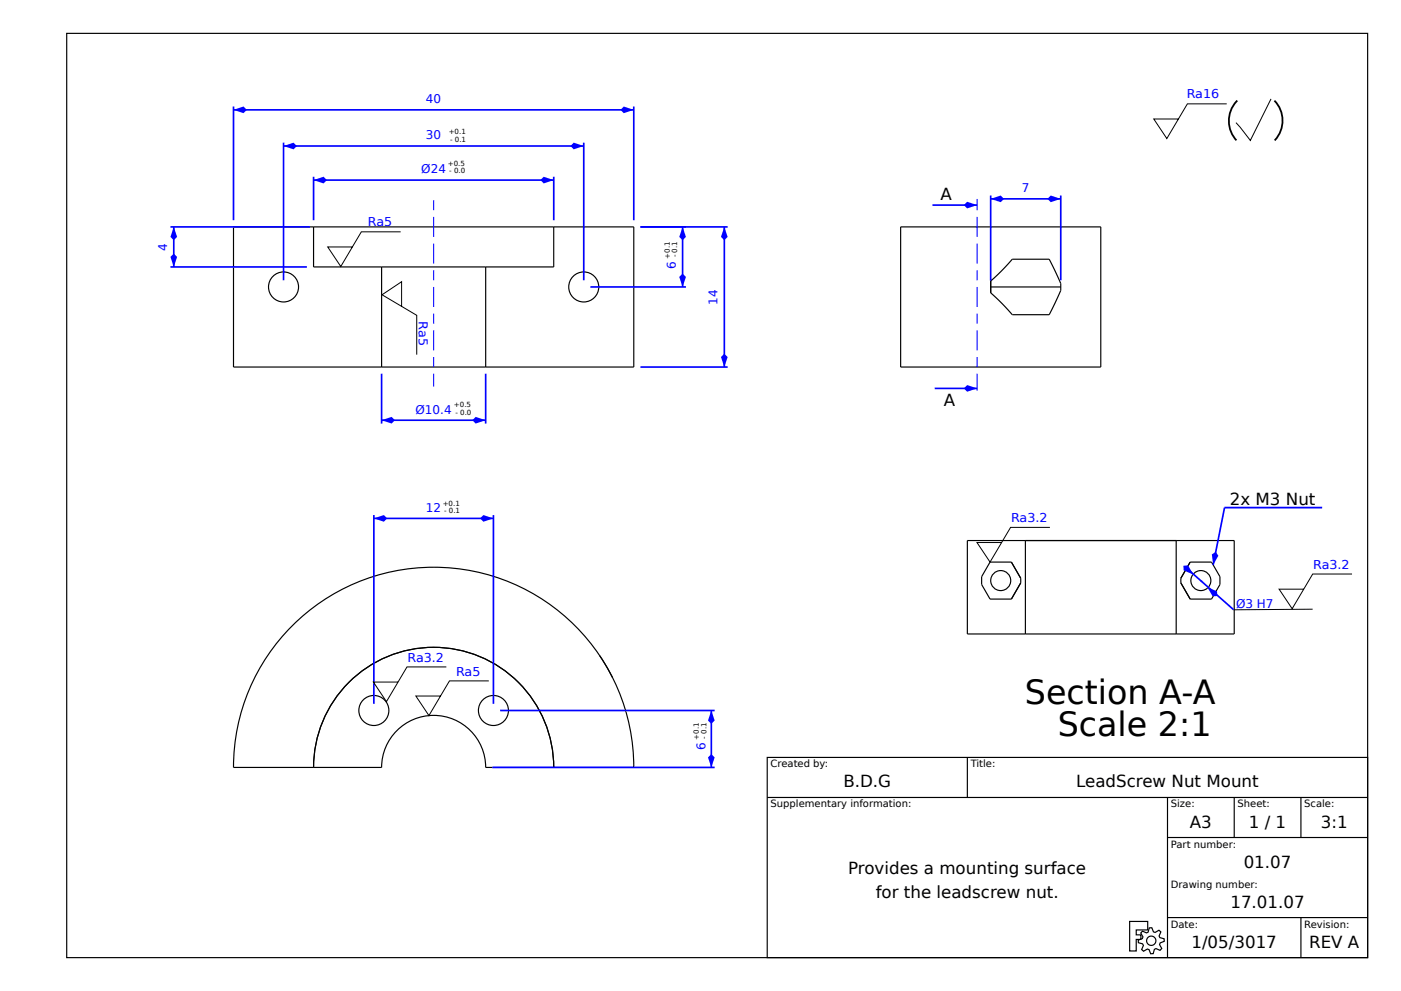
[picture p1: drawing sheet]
<svg xmlns="http://www.w3.org/2000/svg" width="420mm" height="297mm" viewBox="0 0 420 297" stroke-linecap="round" stroke-linejoin="round" font-family="sans-serif">
<g fill="none" stroke="#000" stroke-width=".35">
<path d="M20 10h390v277h-390zM70 68h120v42h-120zM94 68v12h72v-12M270 68h60v42h-60zM303.5 77.7h11l2.8 5.7a4.4 4.4 0 0 1 .2 4.7l-3 6.2h-11l-3.2-3.4-3.3-3.1v-3.6l3.3-3.1zM114.4 80v30M145.6 80v30M297 86h21M87.6 187.6a60 60 0 0 1 65.4-13 60 60 0 0 1 37 55.4h-44.4a15.6 15.6 0 0 0-15.6-15.6 15.6 15.6 0 0 0-15.6 15.6h-44.4a59.8 59.8 0 0 1 17.6-42.4zM179.8 196.5l3.8 6.5M94 230a36 36 0 0 1 36-36 36 36 0 0 1 36 36M230 227h180v60h-180z"/>
<path d="M230 239h180M290 227v12M350 239v48M370 239v12M390 239v12M350 251h60M338.7 276.2h5.4v2.5h-3.5v1.5h1.4v1.3h-1.4v3.5h-1.9zM342.5 279.1l1.2 .5 .5-.2 .3-1.3 .8-.1 .5 1.3 .5 .2 1.1-.7 .6 .5-.5 1.2 .2 .5 1.3 .3v.8l-1.2 .5-.2 .5 .7 1.2-.5 .5-1.3-.5-.4 .2-.4 1.3h-.7l-.5-1.2-.5-.2-1.2 .7-.6-.5 .6-1.2-.3-.5-1.2-.4-.1-.7 1.3-.5 .1-.5-.6-1.2zM350 275h60M390 275v12"/>
<circle cx="85" cy="86" r="4.5"/>
<circle cx="175" cy="86" r="4.5"/>
<circle cx="112.1" cy="212.9" r="4.5"/>
<circle cx="147.9" cy="212.9" r="4.5"/>
<circle cx="345.1" cy="281.9" r="1.4"/>
</g>
<path d="M114.4 112v14.9M145.6 112v14.9M114.4 125.9h31.2" fill="none" stroke="#00f" stroke-width=".5"/>
<g fill="#00f">
<path d="M142.6 124.9l3 1-3 1-1-1z"/>
<path d="M114.4 125.9l3-1 1 1-1 1z"/>
</g>
<path d="M94 53v13M94 54h72M166 53v13" fill="none" stroke="#00f" stroke-width=".5"/>
<g fill="#00f">
<path d="M162 54l1-1 3 1-3 1z"/>
<path d="M94 54l3-1 1 1-1 1z"/>
</g>
<path d="M130 60v3M130 65v6M130 73v6M130 81v3M130 86v6M130 94v3M130 99v6M130 107v3M130 112v3.9" fill="none" stroke="#00f" stroke-width=".32"/>
<path d="M85 42.8v41.2M85 43.8h90M175 42.8v41.2" fill="none" stroke="#00f" stroke-width=".5"/>
<g fill="#00f">
<path d="M171 43.8l1-1 3 1-3 1z"/>
<path d="M85 43.8l3-1 1 1-1 1z"/>
</g>
<path d="M70 31.9v34.1M70 32.9h120M190 31.9v34.1" fill="none" stroke="#00f" stroke-width=".5"/>
<g fill="#00f">
<path d="M186 32.9l1-1 3 1-3 1z"/>
<path d="M70 32.9l3-1 1 1-1 1z"/>
</g>
<path d="M192 68h13.6M204.6 68v18M177 86h28.6" fill="none" stroke="#00f" stroke-width=".5"/>
<g fill="#00f">
<path d="M204.6 68l1 3-1 1-1-1z"/>
<path d="M204.6 82l1 1-1 3-1-3z"/>
</g>
<path d="M192 68h26.1M217.1 68v42M192 110h26.1" fill="none" stroke="#00f" stroke-width=".5"/>
<g fill="#00f">
<path d="M216.1 107l1-1 1 1-1 3z"/>
<path d="M217.1 68l1 3-1 1-1-1z"/>
</g>
<path d="M51.1 68h41.8M52.1 68v12M51.1 80h40.9" fill="none" stroke="#00f" stroke-width=".5"/>
<g fill="#00f">
<path d="M52.1 68l1 3-1 1-1-1z"/>
<path d="M52.1 76l1 1-1 3-1-3z"/>
</g>
<path d="M112.1 154.4v56.5M112.1 155.4h35.8M147.9 154.4v56.5" fill="none" stroke="#00f" stroke-width=".5"/>
<g fill="#00f">
<path d="M143.9 155.4l1-1 3 1-3 1z"/>
<path d="M112.1 155.4l3-1 1 1-1 1z"/>
</g>
<path d="M367.7 31.1h-11.7l-6.2 10.4-3.9-5.8h7.4M381 29.6l-6.2 12.5-4.3-5.3" fill="none" stroke="#000" stroke-width=".3"/>
<path d="M370.7 30.4a8.1 8.1 0 0 1 10.7-.8 8.1 8.1 0 0 1 2.1 10.6 8 8 0 0 1-10.1 3.7 8 8 0 0 1-4.8-9.7 8.5 8.5 0 0 1 2.1-3.8z" fill="none" stroke="#000" stroke-width=".54" stroke-dasharray="13 13" stroke-linecap="butt"/>
<path d="M149.9 212.9h64.3M213.2 212.9v17.1M147.6 230h66.6" fill="none" stroke="#00f" stroke-width=".5"/>
<g fill="#00f">
<path d="M213.2 226l1 1-1 3-1-3z"/>
<path d="M213.2 212.9l1 3-1 1-1-1z"/>
</g>
<path d="M297 58.6v25.5M297 59.6h21M318 58.6v25.4" fill="none" stroke="#00f" stroke-width=".5"/>
<g fill="#00f">
<path d="M297 59.6l3-1 1 1-1 1z"/>
<path d="M314 59.6l1-1 3 1-3 1z"/>
</g>
<path d="M292.9 59.6v3.4M292.9 65v6M292.9 73v6M292.9 81v3M292.9 86v6M292.9 94v3M292.9 99v6M292.9 107v3M292.9 112v5.1" fill="none" stroke="#00f" stroke-width=".32"/>
<path d="M279.5 61.5h13.4" fill="none" stroke="#00f" stroke-width=".5"/>
<path d="M288.9 61.5l1-1 3 1-3 1z" fill="#00f"/>
<path d="M280.2 116.4h12.7" fill="none" stroke="#00f" stroke-width=".5"/>
<path d="M289.9 115.4l3 1-3 1-1-1z" fill="#00f"/>
<g fill="none" stroke="#000" stroke-width=".35">
<path d="M290 162h80v28h-80zM303.2 168.5h-6.4l-2.5 4.3v2.4l2.5 4.3h6.4M303.2 168.5l2.8 4.8M306 174.7l-2.8 4.8M306 173.3v1.4M307.4 162v28M352.6 162v28M354 174.7l2.8 4.8M354 173.3v1.4M356.8 168.5l-2.8 4.8M356.8 168.5h6.4l2.5 4.3v2.4l-2.5 4.3h-6.4"/>
<circle cx="300" cy="174" r="3"/>
<circle cx="360" cy="174" r="3"/>
</g>
<path d="M367.1 152.1l-3.4 17.2z" fill="#000" stroke="#00f" stroke-width=".5"/>
<path d="M363.3 166.2l1.2-.8 .8 1.2-1.6 2.7z" fill="#00f"/>
<path d="M367.1 152.1h29.3" fill="none" stroke="#00f" stroke-width=".53"/>
<path d="M120.1 69.5h-11.8l-6.1 10.4-3.9-5.9h7.3M120.4 91.8v-7.4l-5.9 3.9 10.4 6.2v11.8M314.7 158.1h-11.7l-6.2 10.4-3.9-5.9h7.4M133.8 199.9h-11.8l-6.1 10.4-4-5.9h7.4M146.5 204.1h-11.8l-6.1 10.4-3.9-5.9h7.4" fill="none" stroke="#000" stroke-width=".3"/>
<circle cx="360.2" cy="174.2" r=".25" fill="#00f"/>
<path d="M355.7 170.2l14.2 12.6z" fill="#000" stroke="#00f" stroke-width=".5"/>
<g fill="#00f">
<path d="M354.8 169.5h1.4l1.6 2.7-3-1.2z"/>
<path d="M361.9 176l3 1.2v1.4l-1.4 .1z"/>
</g>
<path d="M405.3 172h-11.8l-6.1 10.4-3.9-5.8h7.3M393.5 182.6l-23.6 .2" fill="none" stroke="#000" stroke-width=".3"/>
<g font-size="10">
<text x="307.3" y="210.9">Section A-A</text>
<text x="317.1" y="220.6">Scale 2:1</text>
</g>
<g font-size="5">
<text x="281.9" y="60.1">A</text>
<text x="282.9" y="121.6">A</text>
<text x="368.7" y="151.4">2x M3 Nut</text>
<text x="252.8" y="236">B.D.G</text>
<text x="322.6" y="236">LeadScrew Nut Mount</text>
<text x="356.7" y="248">A3</text>
<text x="374.4" y="248">1 / 1</text>
<text x="396" y="248">3:1</text>
<text x="254.3" y="262">Provides a mounting surface</text>
<text x="372.8" y="260">01.07</text>
<text x="262.5" y="269">for the leadscrew nut.</text>
<text x="368.9" y="272">17.01.07</text>
<text x="357.2" y="284">1/05/3017</text>
<text x="392.4" y="284">REV A</text>
</g>
<g font-size="3.7" fill="#00f">
<text x="355.8" y="29.5">Ra16</text>
<text x="110.3" y="67.9">Ra5</text>
<text x="125.5" y="96.3" transform="rotate(90 125.5 96.3)">Ra5</text>
<text x="303.1" y="156.4">Ra3.2</text>
<text x="393.7" y="170.4">Ra3.2</text>
<text x="122.2" y="198.3">Ra3.2</text>
<text x="136.7" y="202.4">Ra5</text>
</g>
<g font-size="3.6" fill="#00f">
<text x="127.7" y="30.9">40</text>
<text x="127.7" y="41.8">30</text>
<text x="126.3" y="52">Ø24</text>
<text x="306.4" y="57.6">7</text>
<text x="50.1" y="75.1" transform="rotate(-90 50.1 75.1)">4</text>
<text x="202.6" y="80.7" transform="rotate(-90 202.6 80.7)">6</text>
<text x="215.1" y="91.3" transform="rotate(-90 215.1 91.3)">14</text>
<text x="124.6" y="123.9">Ø10.4</text>
<text x="127.7" y="153.4">12</text>
<text x="370.6" y="182.1">Ø3 H7</text>
<text x="211.5" y="224.7" transform="rotate(-90 211.5 224.7)">6</text>
</g>
<g font-size="3">
<text x="231" y="230">Created by:</text>
<text x="291" y="230">Title:</text>
<text x="231" y="242">Supplementary information:</text>
<text x="351" y="242">Size:</text>
<text x="371" y="242">Sheet:</text>
<text x="391" y="242">Scale:</text>
<text x="351" y="254">Part number:</text>
<text x="351" y="266">Drawing number:</text>
<text x="351" y="278">Date:</text>
<text x="391" y="278">Revision:</text>
</g>
<g font-size="2.1">
<text x="134.5" y="40.2">+0.1</text>
<text x="134.9" y="42.5">- 0.1</text>
<text x="134.3" y="49.7">+0.5</text>
<text x="134.7" y="52">- 0.0</text>
<text x="200.8" y="77.6" transform="rotate(-90 200.8 77.6)">+0.1</text>
<text x="203.1" y="77.2" transform="rotate(-90 203.1 77.2)">- 0.1</text>
<text x="136.1" y="122">+0.5</text>
<text x="136.5" y="124.3">- 0.0</text>
<text x="132.7" y="151.5">+0.1</text>
<text x="133.2" y="153.8">- 0.1</text>
<text x="209.5" y="221.7" transform="rotate(-90 209.5 221.7)">+0.1</text>
<text x="211.8" y="221.4" transform="rotate(-90 211.8 221.4)">- 0.1</text>
</g>
</svg>
